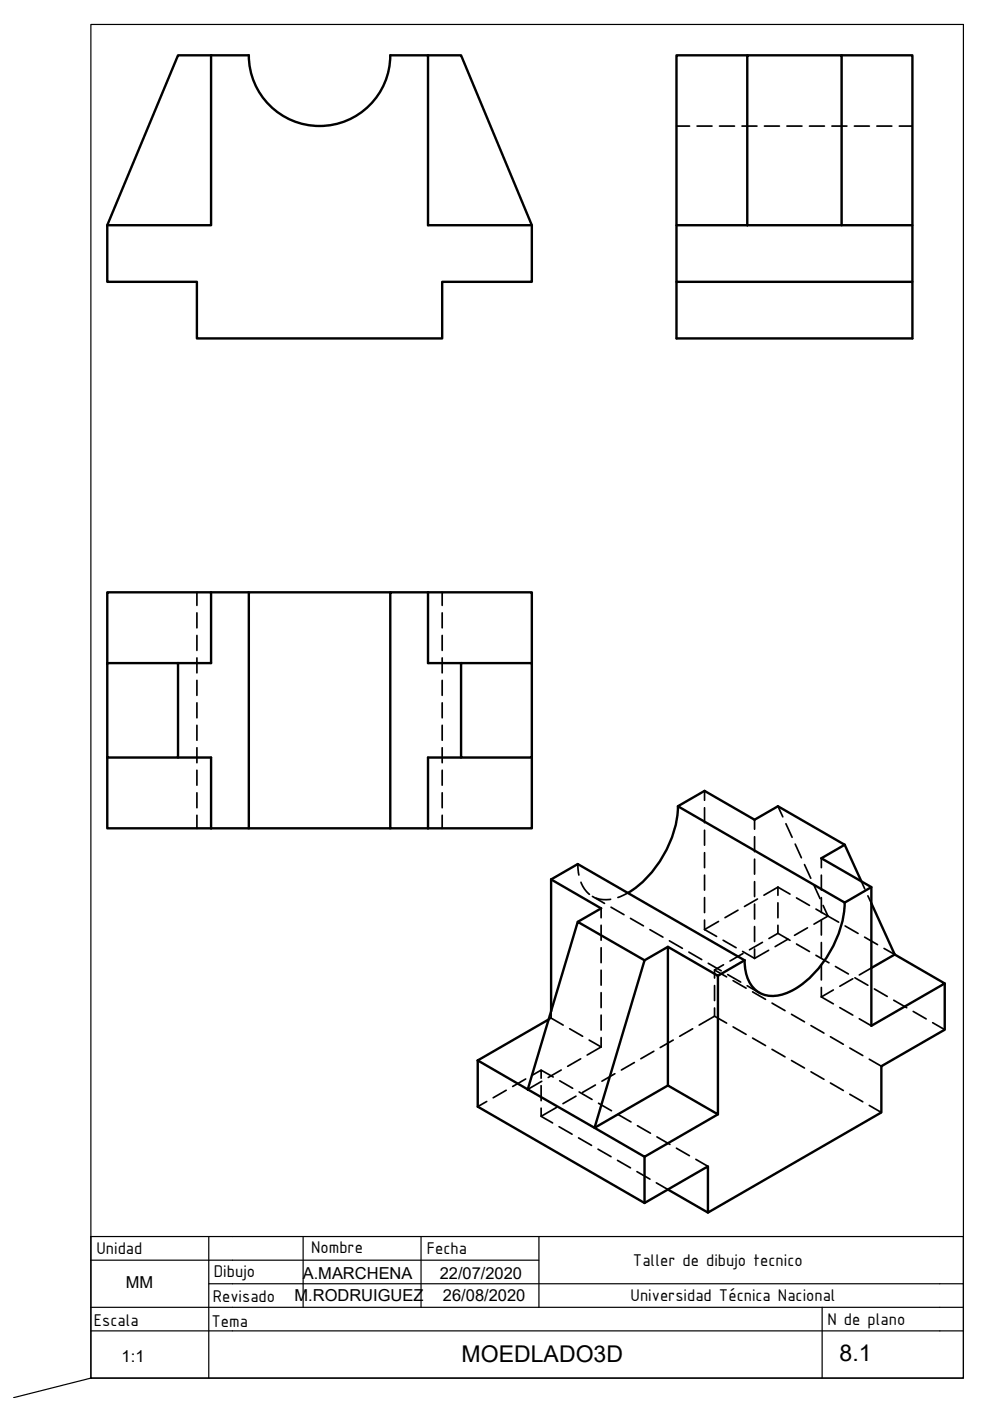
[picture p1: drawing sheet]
<svg xmlns="http://www.w3.org/2000/svg" width="210mm" height="297mm" viewBox="0 0 210 297" stroke-linecap="round" stroke-linejoin="round" font-family="sans-serif">
<!-- layer: MD_Visible -->
<g fill="none" stroke="#000" stroke-width=".51">
<path d="M44.8 11.7h8a15 15 0 0 0 14.9 15 15 15 0 0 0 15-15h8v36.1h22.1l-15-36.1h-7.1M44.8 11.7v36.1h-22.1M44.8 11.7h-7.1l-15 36.1v12h19v12h52.1v-12h19v-12M158.4 11.7h-15v36.1h15M158.4 11.7h20v36.1h-20zM178.4 11.7h15v36.1h-15M143.4 47.8v24h50v-24M143.4 59.8h50M44.8 125.6h8M82.7 125.6h-29.9v50M90.7 125.6h22.1v15M90.7 125.6h-8v50h8"/>
<path d="M90.7 125.6v15h7.1M22.7 140.6v-15h22.1v15h-7.1M22.7 140.6h15v20h-15zM97.8 140.6h15v20h-15zM22.7 160.6v15h22.1M37.7 160.6h7.1v15M44.8 175.6h37.9M97.8 160.6h-7.1v15M112.8 160.6v15h-22.1M143.7 171a23.4 23.4 0 0 1-10.6 18.3M179.1 179.1l-5 2.9 10.6 6.1v29.4l15.6-9-10.6-6.1M179.1 179.1l-14.2-8.2-4.9 2.9-10.6-6.1-5.7 3.2 35.4 20.5 5.6-3.3"/>
<path d="M179.1 179.1l3.5 7.8M116.8 186.5l10.7 6.1-5 2.9M116.8 186.5v27.9M116.8 186.5l5.7-3.3 35.4 20.4M122.5 195.5l14.2 8.1-10.6 35.5-14.2-8.1zM179.1 191.4a23.4 23.4 0 0 1-10.6 18.3 7.7 7.7 0 0 1-7.5 .8 6.8 6.8 0 0 1-3.1-5.5v-1.4M184.7 191.5l5 10.9M116.3 216.2l-15 8.6M141.6 200.7l10.6 6.2v29.4l-10.6-6.2zM141.6 200.7l-4.9 2.9M157.9 203.6l-5.7 3.3M189.7 202.4l-5 2.8"/>
<path d="M200.3 208.5v9.8l-13.4 7.8v9.8l-36.8 21.2v-9.8l-13.4 7.8v-9.8M101.3 224.8l10.6 6.2M101.3 224.8v9.8l35.4 20.5M141.6 230.1l-15.5 9 10.6 6.2 15.5-9M141.6 252.2l8.5 4.9"/>
</g>
<!-- layer: MD_Oculto -->
<g fill="none" stroke="#000" stroke-width=".36">
<path d="M143.4 26.7h2.8M147.8 26.7h3.2M152.6 26.7h3.1M157.3 26.7h3.2M162.1 26.7h3.2M166.8 26.7h3.2M171.6 26.7h3.2M176.4 26.7h3.2M181.2 26.7h3.1M185.9 26.7h3.2M190.7 26.7h2.7M41.7 125.6v2.8"/>
<path d="M41.7 129.9v3.2M41.7 134.7v3.2M41.7 139.5v3.2M93.8 125.6v2.8M93.8 129.9v3.2M93.8 134.7v3.2M93.8 139.5v3.2M41.7 144.3v3.1M41.7 149v3.2M41.7 153.8v3.2M41.7 158.5v3.2M93.8 144.3v3.1"/>
<path d="M93.8 149v3.2M93.8 153.8v3.2M93.8 158.5v3.2M41.7 163.3v3.2M41.7 168.1v3.2M41.7 172.8v2.8M93.8 163.3v3.2M93.8 168.1v3.2M93.8 172.8v2.8M149.4 167.7v2M149.4 171.3v3.1M149.4 176v3.2"/>
<path d="M160 173.8v2M160 177.4v3.2M164.9 170.9l1.1 2.3M166.6 174.6l1.3 2.9M168.6 179l1.3 2.9M122.5 183.2l.2 2.3M123.2 187l.7 1.5 1.1 1.1M125.6 190.1l2.6 1.4M126.3 190.4l1.5 .3h1.7M127.5 192.6v2M127.5 196.2v3.1M129.5 192.3l2.8 1.6"/>
<path d="M133.1 189.3l-2.1 1M133.7 194.7l2.7 1.6M137.8 197.1l2.8 1.6M141.9 199.5l2.8 1.6M149.4 197.1l2.5 1.4M149.4 180.8v3.2M149.4 185.5v3.2M149.4 190.3v3.2M149.4 195.1v2M152.3 195.4l-2.9 1.7M153.3 199.3l2.8 1.6M156.5 193l-2.8 1.6"/>
<path d="M160 182.2v3.1M160 186.9v3.2M160 191.7v3.2M160 196.4v3.2M160.6 190.6l-2.8 1.6M161.7 199.8l-2.8 1.6M164.9 196.2v1.7l-1.9 1.1M164.9 188.1l2.6 1.5M164.9 188.1l-2.9 1.7M164.9 188.1v1.7M164.9 191.4v3.2M164.9 197.9l2.6 1.5"/>
<path d="M167.1 199.1l-2.8 1.6M168.9 190.4l2.7 1.6M170.6 183.3l1.3 2.9M171.2 196.7l-2.7 1.6M172.6 187.6l1.3 2.9M173 192.7l2.5 1.5M174.1 182v2M174.1 185.5v3.2M174.1 190.3v3.2M174.1 195.1v3.1M174.1 199.8v3.2M174.5 192l1 2.2"/>
<path d="M175.5 194.2l2.3 1.3M175.5 194.2l-2.9 1.7M179.2 196.3l2.7 1.6M182.6 186.9l.8 1.6M183.3 198.7l2.8 1.6M184 189.9l.7 1.6M116.8 214.4v1.5M116.8 215.9l2.6 1.4M116.8 215.9l-.5 .3M120.8 218.1l2.7 1.6M127.5 200.9v3.2M127.5 205.7v3.2"/>
<path d="M127.5 210.5v3.1M127.5 215.2v3.2M127.5 220v2M146.1 201.9l2.7 1.6M146.9 218.1l-2.8 1.6M150.2 204.2l2.7 1.6M151.5 213.7v1.8l-3.3 1.8M151.5 209v3.1M151.5 205.7l2.6 1.4M151.5 215.5l2.6 1.4M153.4 204.6l-1.9 1.1v1.7M154.3 206.6l2.7 1.6"/>
<path d="M155.4 207.9l2.8 1.6M155.4 217.7l2.8 1.6M157.4 201.7l2.6 1.5M157.5 202.2l-2.7 1.6M158.4 209l2.6 1.5M159.6 210.3l2.7 1.6M160 201.2v2M163 201.5l-3 1.7M163.7 212.7l2.7 1.6M167.8 215.1l2.8 1.5M168.9 200.2l2.7 1.5M171.9 217.4l2.8 1.6"/>
<path d="M173 202.5l2.8 1.6M174.1 204.6v3.2M174.1 209.4v2M174.1 211.4l2.6 1.4M176.1 219.8l2.7 1.6M176.7 209.9l-2.6 1.5M177.1 204.9l2.8 1.6M178.1 213.6l2.7 1.6M180.8 207.5l-2.7 1.6M181.3 207.3l2.7 1.6M182.2 216l2.5 1.5M184.7 205.2l-2.5 1.5"/>
<path d="M185.4 209.7l2.7 1.6M187.4 201.1l2.3 1.3M189.5 212.1l2.7 1.6M193.6 214.4l2.8 1.6M197.7 216.8l2.6 1.5M103.2 233.5l-1.9 1.1M107.3 231.2l-2.7 1.5M111.4 228.8l-2.7 1.6M112.8 228l1.9-1.1v1.7M114.7 230.2v3.2M114.7 226.9l2.6 1.4M114.7 236.7l2.5 1.4"/>
<path d="M114.9 229.3l-3 1.7M118 234.8l-3.3 1.9v-1.7M118.5 238.9l2.8 1.6M118.7 229.2l2.7 1.5M119 226.9l-2.8 1.6M122.1 232.4l-2.7 1.6M122.8 231.5l2.7 1.6M123.1 224.5l-2.7 1.6M124.9 220.5l2.6 1.5M126.2 230l-2.7 1.6M126.9 233.9l2.8 1.6M127.5 222l-3 1.7"/>
<path d="M130.4 227.6l-2.8 1.6M131 236.3l2.8 1.6M134.5 225.3l-2.8 1.6M135.2 238.7l2.7 1.6M138.6 222.9l-2.7 1.6M142.7 220.5l-2.7 1.6M159.6 220.1l2.7 1.6M163.7 222.5l2.7 1.6M167.8 224.9l2.8 1.5M171.9 227.2l2.8 1.6M176.1 229.6l2.7 1.6M180.2 222.2l2.7 1.6"/>
<path d="M180.2 232l2.7 1.6M184.3 224.6l2.6 1.5M184.3 234.4l2.6 1.5M122.7 241.3l2.7 1.5M126.8 243.6l2.7 1.6M130.9 246l2.8 1.6M135.1 248.4l2.7 1.6M139.2 250.8l2.4 1.4M139.3 241l2.7 1.6M143.4 243.4l2.8 1.6M147.5 245.8l2.6 1.5"/>
</g>
<!-- layer: 0 -->
<path d="M19.3 267.2h95M19.3 277.2h180M44.3 272.2h155M44.3 262.2v30M64.3 262.2v15M89.3 262.2v15M114.3 262.2v15M199.3 262.2h-180v30l-16.4 4.1M19.3 282.2h180" fill="none" stroke="#000" stroke-width=".25"/>
<!-- layer: Cotas -->
<path d="M19.3 5.2h185v287h-185z" fill="none" stroke="#000" stroke-width=".25"/>
<!-- layer: CajetinLine -->
<path d="M174.3 277.2v15M199.3 272.2h5v20h-185M199.3 262.2h5v10M199.3 277.2h5M199.3 282.2h5" fill="none" stroke="#000" stroke-width=".25"/>
<g font-size="4.9">
<text x="97.9" y="288.8">MOEDLADO3D</text>
<text x="178" y="288.5">8.1</text>
</g>
<g font-size="3.9">
<text x="20.5" y="265.8">Unidad</text>
<text x="66" y="265.6">Nombre</text>
<text x="90.5" y="265.9">Fecha</text>
<text x="134.2" y="268.4">Taller de dibujo tecnico</text>
<text x="45.3" y="270.7">Dibujo</text>
<text x="133.7" y="275.9">Universidad Técnica Nacional</text>
<text x="19.9" y="281.1">Escala</text>
<text x="44.8" y="281.3">Tema</text>
<text x="45.1" y="276.1">Revisado</text>
<text x="175.4" y="280.9">N de plano</text>
</g>
<g font-size="3.5">
<text x="26.7" y="273.2">MM</text>
<text x="62.4" y="275.8">M.RODRUIGUEZ</text>
<text x="64.2" y="271.1">A.MARCHENA</text>
<text x="93.2" y="271.1">22/07/2020</text>
<text x="93.9" y="275.9">26/08/2020</text>
<text x="25.8" y="288.8">1:1</text>
</g>
</svg>
